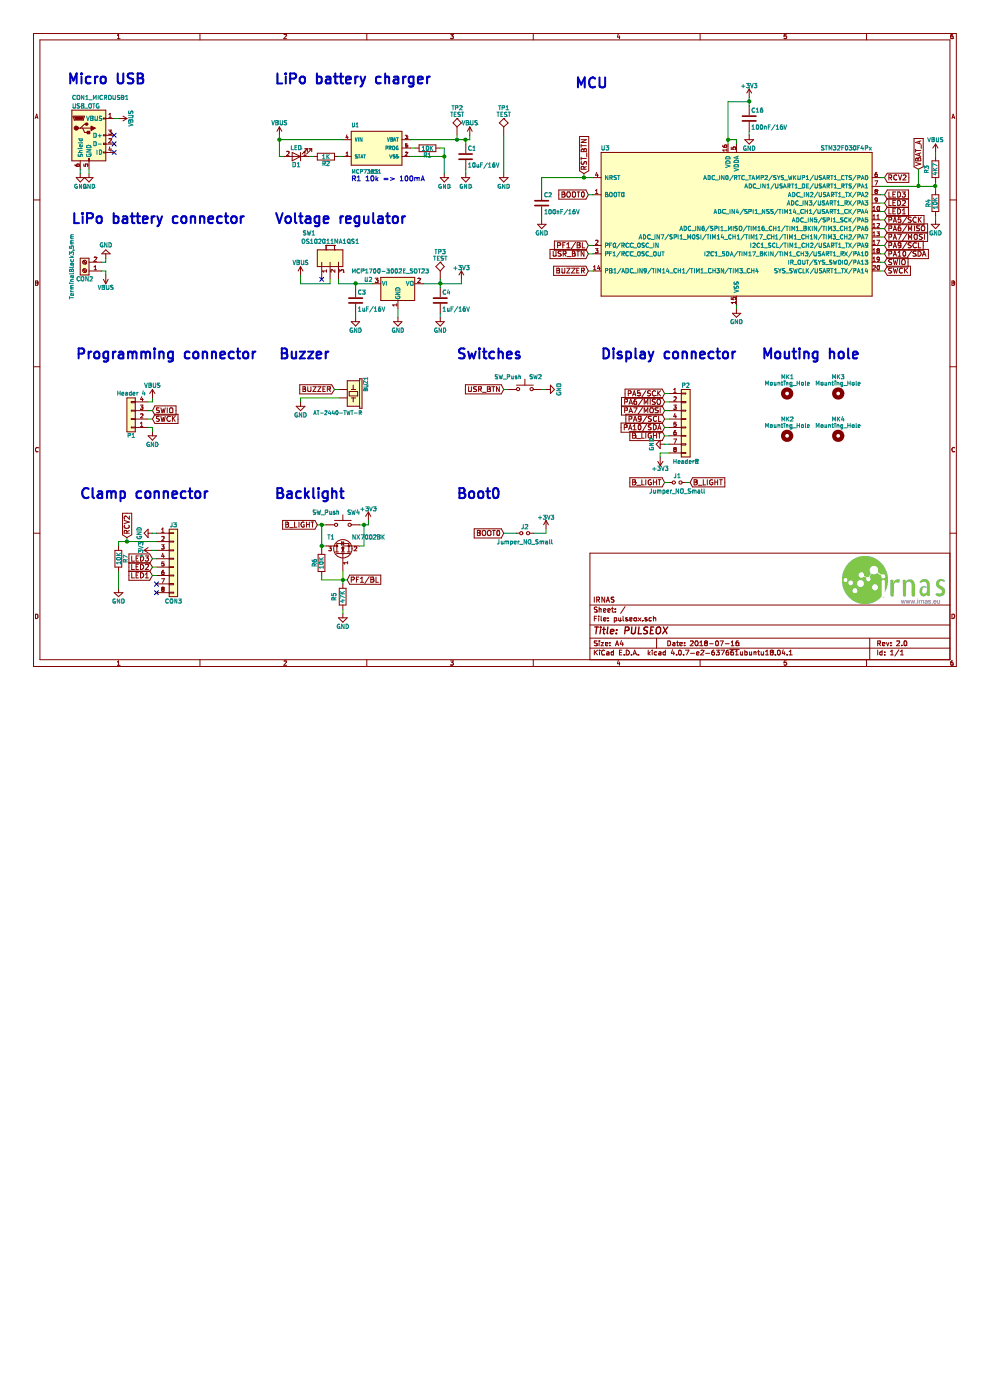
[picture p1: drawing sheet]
EESchema Schematic File Version 2
LIBS:power
LIBS:device
LIBS:switches
LIBS:relays
LIBS:motors
LIBS:transistors
LIBS:conn
LIBS:linear
LIBS:regul
LIBS:74xx
LIBS:cmos4000
LIBS:adc-dac
LIBS:memory
LIBS:xilinx
LIBS:microcontrollers
LIBS:dsp
LIBS:microchip
LIBS:analog_switches
LIBS:motorola
LIBS:texas
LIBS:intel
LIBS:audio
LIBS:interface
LIBS:digital-audio
LIBS:philips
LIBS:display
LIBS:cypress
LIBS:siliconi
LIBS:opto
LIBS:atmel
LIBS:contrib
LIBS:valves
LIBS:Zilog
LIBS:zetex
LIBS:Xicor
LIBS:Worldsemi
LIBS:wiznet
LIBS:video
LIBS:ttl_ieee
LIBS:triac_thyristor
LIBS:transf
LIBS:supertex
LIBS:stm32
LIBS:stm8
LIBS:silabs
LIBS:sensors
LIBS:RFSolutions
LIBS:rfcom
LIBS:references
LIBS:pspice
LIBS:Power_Management
LIBS:powerint
LIBS:Oscillators
LIBS:onsemi
LIBS:nxp_armmcu
LIBS:nxp
LIBS:nordicsemi
LIBS:msp430
LIBS:motor_drivers
LIBS:modules
LIBS:microchip_pic32mcu
LIBS:microchip_pic24mcu
LIBS:microchip_pic18mcu
LIBS:microchip_pic16mcu
LIBS:microchip_pic12mcu
LIBS:microchip_pic10mcu
LIBS:microchip_dspic33dsc
LIBS:mechanical
LIBS:maxim
LIBS:logic_programmable
LIBS:LEM
LIBS:leds
LIBS:Lattice
LIBS:ir
LIBS:intersil
LIBS:infineon
LIBS:hc11
LIBS:graphic_symbols
LIBS:gennum
LIBS:ftdi
LIBS:ESD_Protection
LIBS:elec-unifil
LIBS:diode
LIBS:dc-dc
LIBS:cmos_ieee
LIBS:brooktre
LIBS:bosch
LIBS:bbd
LIBS:battery_management
LIBS:analog_devices
LIBS:Altera
LIBS:allegro
LIBS:actel
LIBS:ac-dc
LIBS:74xgxx
LIBS:SparkFun-Switches
LIBS:SparkFun-Sensors
LIBS:SparkFun-RF
LIBS:SparkFun-Resistors
LIBS:SparkFun-PowerSymbols
LIBS:SparkFun-LED
LIBS:SparkFun-Jumpers
LIBS:SparkFun-IC-Special-Function
LIBS:SparkFun-IC-Power
LIBS:SparkFun-IC-Microcontroller
LIBS:SparkFun-IC-Memory
LIBS:SparkFun-IC-Logic
LIBS:SparkFun-IC-Conversion
LIBS:SparkFun-IC-Comms
LIBS:SparkFun-IC-Amplifiers
LIBS:SparkFun-Hardware
LIBS:SparkFun-GPS
LIBS:SparkFun-Fuses
LIBS:SparkFun-Electromechanical
LIBS:SparkFun-Displays
LIBS:SparkFun-DiscreteSemi
LIBS:SparkFun-Connectors
LIBS:SparkFun-Coils
LIBS:SparkFun-Clocks
LIBS:SparkFun-Capacitors
LIBS:SparkFun-Boards
LIBS:SparkFun-Batteries
LIBS:SparkFun-Aesthetics
LIBS:pulseox-cache
EELAYER 25 0
EELAYER END
$Descr A4 11693 8268
encoding utf-8
Sheet 1 1
Title "PULSEOX"
Date "2018-07-16"
Rev "2.0"
Comp "IRNAS"
Comment1 ""
Comment2 ""
Comment3 ""
Comment4 ""
$EndDescr
$Comp
L MCP73831 U1
U 1 1
P 4450 1750
F 0 "U1" H 4150 2000 45  0000 L BNN
F 1 "MCP73831" H 4150 1450 45  0000 L BNN
F 2 "Silicon-Standard:SOT23-5" H 4450 2050 20  0001 C CNN
F 3 "" H 4450 1750 60  0001 C CNN
F 4 "IC-09995" H 4450 2100 60  0001 C CNN "Field4"
	1    4450 1750
	1    0    0    -1  
$EndComp
$Comp
L R R2
U 1 1
P 3850 1850
F 0 "R2" V 3930 1850 50  0000 C CNN
F 1 "1K" V 3850 1850 50  0000 C CNN
F 2 "Resistors_SMD:R_0603" V 3780 1850 50  0001 C CNN
F 3 "" H 3850 1850 50  0001 C CNN
	1    3850 1850
	0    1    1    0   
$EndComp
$Comp
L LED D1
U 1 1
P 3500 1850
F 0 "D1" H 3500 1950 50  0000 C CNN
F 1 "LED" H 3500 1750 50  0000 C CNN
F 2 "LEDs:LED_0603" H 3500 1850 50  0001 C CNN
F 3 "" H 3500 1850 50  0001 C CNN
	1    3500 1850
	-1   0    0    1   
$EndComp
$Comp
L R R1
U 1 1
P 5050 1750
F 0 "R1" V 5130 1750 50  0000 C CNN
F 1 "10K" V 5050 1750 50  0000 C CNN
F 2 "Resistors_SMD:R_0603" V 4980 1750 50  0001 C CNN
F 3 "" H 5050 1750 50  0001 C CNN
	1    5050 1750
	0    1    1    0   
$EndComp
$Comp
L C C1
U 1 1
P 5500 1850
F 0 "C1" H 5525 1950 50  0000 L CNN
F 1 "10uF/16V" H 5525 1750 50  0000 L CNN
F 2 "Capacitors_SMD:C_0805" H 5538 1700 50  0001 C CNN
F 3 "" H 5500 1850 50  0001 C CNN
	1    5500 1850
	1    0    0    -1  
$EndComp
$Comp
L TEST TP2
U 1 1
P 5400 1600
F 0 "TP2" H 5400 1900 50  0000 C BNN
F 1 "TEST" H 5400 1850 50  0000 C CNN
F 2 "Measurement_Points:Measurement_Point_Round-SMD-Pad_Small" H 5400 1600 50  0001 C CNN
F 3 "" H 5400 1600 50  0001 C CNN
	1    5400 1600
	1    0    0    -1  
$EndComp
$Comp
L TEST TP1
U 1 1
P 5950 1600
F 0 "TP1" H 5950 1900 50  0000 C BNN
F 1 "TEST" H 5950 1850 50  0000 C CNN
F 2 "Measurement_Points:Measurement_Point_Round-SMD-Pad_Small" H 5950 1600 50  0001 C CNN
F 3 "" H 5950 1600 50  0001 C CNN
	1    5950 1600
	1    0    0    -1  
$EndComp
$Comp
L GND #PWR01
U 1 1
P 1050 2050
F 0 "#PWR01" H 1050 1800 50  0001 C CNN
F 1 "GND" H 1050 1900 50  0000 C CNN
F 2 "" H 1050 2050 50  0001 C CNN
F 3 "" H 1050 2050 50  0001 C CNN
	1    1050 2050
	1    0    0    -1  
$EndComp
NoConn ~ 1350 1800
NoConn ~ 1350 1700
NoConn ~ 1350 1600
$Comp
L VBUS #PWR02
U 1 1
P 1400 1400
F 0 "#PWR02" H 1400 1250 50  0001 C CNN
F 1 "VBUS" H 1400 1550 50  0000 C CNN
F 2 "" H 1400 1400 50  0001 C CNN
F 3 "" H 1400 1400 50  0001 C CNN
	1    1400 1400
	0    1    1    0   
$EndComp
$Comp
L VBUS #PWR03
U 1 1
P 3300 1600
F 0 "#PWR03" H 3300 1450 50  0001 C CNN
F 1 "VBUS" H 3300 1750 50  0000 C CNN
F 2 "" H 3300 1600 50  0001 C CNN
F 3 "" H 3300 1600 50  0001 C CNN
	1    3300 1600
	1    0    0    -1  
$EndComp
$Comp
L GND #PWR04
U 1 1
P 5500 2050
F 0 "#PWR04" H 5500 1800 50  0001 C CNN
F 1 "GND" H 5500 1900 50  0000 C CNN
F 2 "" H 5500 2050 50  0001 C CNN
F 3 "" H 5500 2050 50  0001 C CNN
	1    5500 2050
	1    0    0    -1  
$EndComp
$Comp
L GND #PWR05
U 1 1
P 5250 2050
F 0 "#PWR05" H 5250 1800 50  0001 C CNN
F 1 "GND" H 5250 1900 50  0000 C CNN
F 2 "" H 5250 2050 50  0001 C CNN
F 3 "" H 5250 2050 50  0001 C CNN
	1    5250 2050
	1    0    0    -1  
$EndComp
$Comp
L VBUS #PWR06
U 1 1
P 5550 1600
F 0 "#PWR06" H 5550 1450 50  0001 C CNN
F 1 "VBUS" H 5550 1750 50  0000 C CNN
F 2 "" H 5550 1600 50  0001 C CNN
F 3 "" H 5550 1600 50  0001 C CNN
	1    5550 1600
	1    0    0    -1  
$EndComp
$Comp
L GND #PWR07
U 1 1
P 5950 2050
F 0 "#PWR07" H 5950 1800 50  0001 C CNN
F 1 "GND" H 5950 1900 50  0000 C CNN
F 2 "" H 5950 2050 50  0001 C CNN
F 3 "" H 5950 2050 50  0001 C CNN
	1    5950 2050
	1    0    0    -1  
$EndComp
$Comp
L VBUS #PWR08
U 1 1
P 1250 3250
F 0 "#PWR08" H 1250 3100 50  0001 C CNN
F 1 "VBUS" H 1250 3400 50  0000 C CNN
F 2 "" H 1250 3250 50  0001 C CNN
F 3 "" H 1250 3250 50  0001 C CNN
	1    1250 3250
	-1   0    0    1   
$EndComp
$Comp
L GND #PWR09
U 1 1
P 1250 3050
F 0 "#PWR09" H 1250 2800 50  0001 C CNN
F 1 "GND" H 1250 2900 50  0000 C CNN
F 2 "" H 1250 3050 50  0001 C CNN
F 3 "" H 1250 3050 50  0001 C CNN
	1    1250 3050
	-1   0    0    1   
$EndComp
$Comp
L MCP1700-3002E_SOT23 U2
U 1 1
P 4700 3350
F 0 "U2" H 4350 3400 50  0000 C CNN
F 1 "MCP1700-3002E_SOT23" H 4150 3500 50  0000 L CNN
F 2 "TO_SOT_Packages_SMD:SOT-23" H 4700 3575 50  0001 C CNN
F 3 "" H 4700 3350 50  0001 C CNN
	1    4700 3350
	1    0    0    -1  
$EndComp
$Comp
L C C3
U 1 1
P 4200 3550
F 0 "C3" H 4225 3650 50  0000 L CNN
F 1 "1uF/16V" H 4225 3450 50  0000 L CNN
F 2 "Capacitors_SMD:C_0805" H 4238 3400 50  0001 C CNN
F 3 "" H 4200 3550 50  0001 C CNN
	1    4200 3550
	1    0    0    -1  
$EndComp
$Comp
L C C4
U 1 1
P 5200 3550
F 0 "C4" H 5225 3650 50  0000 L CNN
F 1 "1uF/16V" H 5225 3450 50  0000 L CNN
F 2 "Capacitors_SMD:C_0805" H 5238 3400 50  0001 C CNN
F 3 "" H 5200 3550 50  0001 C CNN
	1    5200 3550
	1    0    0    -1  
$EndComp
$Comp
L GND #PWR010
U 1 1
P 4200 3750
F 0 "#PWR010" H 4200 3500 50  0001 C CNN
F 1 "GND" H 4200 3600 50  0000 C CNN
F 2 "" H 4200 3750 50  0001 C CNN
F 3 "" H 4200 3750 50  0001 C CNN
	1    4200 3750
	1    0    0    -1  
$EndComp
$Comp
L GND #PWR011
U 1 1
P 4700 3750
F 0 "#PWR011" H 4700 3500 50  0001 C CNN
F 1 "GND" H 4700 3600 50  0000 C CNN
F 2 "" H 4700 3750 50  0001 C CNN
F 3 "" H 4700 3750 50  0001 C CNN
	1    4700 3750
	1    0    0    -1  
$EndComp
$Comp
L GND #PWR012
U 1 1
P 5200 3750
F 0 "#PWR012" H 5200 3500 50  0001 C CNN
F 1 "GND" H 5200 3600 50  0000 C CNN
F 2 "" H 5200 3750 50  0001 C CNN
F 3 "" H 5200 3750 50  0001 C CNN
	1    5200 3750
	1    0    0    -1  
$EndComp
$Comp
L TEST TP3
U 1 1
P 5200 3300
F 0 "TP3" H 5200 3600 50  0000 C BNN
F 1 "TEST" H 5200 3550 50  0000 C CNN
F 2 "Measurement_Points:Measurement_Point_Round-SMD-Pad_Small" H 5200 3300 50  0001 C CNN
F 3 "" H 5200 3300 50  0001 C CNN
	1    5200 3300
	1    0    0    -1  
$EndComp
$Comp
L +3V3 #PWR013
U 1 1
P 5450 3300
F 0 "#PWR013" H 5450 3150 50  0001 C CNN
F 1 "+3V3" H 5450 3440 50  0000 C CNN
F 2 "" H 5450 3300 50  0001 C CNN
F 3 "" H 5450 3300 50  0001 C CNN
	1    5450 3300
	1    0    0    -1  
$EndComp
Text Notes 4150 2150 0    60   ~ 0
R1 10k => 100mA
$Comp
L Conn_01x04 P1
U 1 1
P 1550 4950
F 0 "P1" H 1550 5150 50  0000 C CNN
F 1 "Header 4" H 1550 4650 50  0000 C CNN
F 2 "Pin_Headers:Pin_Header_Straight_1x04_Pitch2.54mm" H 1550 4950 50  0001 C CNN
F 3 "" H 1550 4950 50  0001 C CNN
	1    1550 4950
	-1   0    0    1   
$EndComp
$Comp
L VBUS #PWR014
U 1 1
P 1800 4700
F 0 "#PWR014" H 1800 4550 50  0001 C CNN
F 1 "VBUS" H 1800 4850 50  0000 C CNN
F 2 "" H 1800 4700 50  0001 C CNN
F 3 "" H 1800 4700 50  0001 C CNN
	1    1800 4700
	1    0    0    -1  
$EndComp
$Comp
L GND #PWR015
U 1 1
P 1800 5100
F 0 "#PWR015" H 1800 4850 50  0001 C CNN
F 1 "GND" H 1800 4950 50  0000 C CNN
F 2 "" H 1800 5100 50  0001 C CNN
F 3 "" H 1800 5100 50  0001 C CNN
	1    1800 5100
	1    0    0    -1  
$EndComp
Text GLabel 1800 4850 2    60   Input ~ 0
SWIO
Text GLabel 1800 4950 2    60   Input ~ 0
SWCK
Text GLabel 1500 6350 1    60   Input ~ 0
RCV2
Text GLabel 1800 6600 0    60   Input ~ 0
LED3
Text GLabel 1800 6700 0    60   Input ~ 0
LED2
Text GLabel 1800 6800 0    60   Input ~ 0
LED1
$Comp
L SW_Push SW4
U 1 1
P 4050 6200
F 0 "SW4" H 4100 6350 50  0000 L CNN
F 1 "SW_Push" H 3850 6350 50  0000 C CNN
F 2 "Switches:SWITCH TACTILE SPST-NO 0.05A 12V" H 4050 6400 50  0001 C CNN
F 3 "" H 4050 6400 50  0001 C CNN
	1    4050 6200
	1    0    0    -1  
$EndComp
$Comp
L R R6
U 1 1
P 3800 6650
F 0 "R6" V 3880 6650 50  0000 C CNN
F 1 "10K" V 3800 6650 50  0000 C CNN
F 2 "Resistors_SMD:R_0805" V 3730 6650 50  0001 C CNN
F 3 "" H 3800 6650 50  0001 C CNN
	1    3800 6650
	-1   0    0    1   
$EndComp
$Comp
L R R5
U 1 1
P 4050 7050
F 0 "R5" V 4150 7050 50  0000 C CNN
F 1 "47K" V 4050 7050 50  0000 C CNN
F 2 "Resistors_SMD:R_0805" V 3980 7050 50  0001 C CNN
F 3 "" H 4050 7050 50  0001 C CNN
	1    4050 7050
	-1   0    0    1   
$EndComp
$Comp
L NX7002BK T1
U 1 1
P 4050 6550
F 0 "T1" V 4250 6650 50  0000 L CNN
F 1 "NX7002BK" V 4250 6050 50  0000 L CNN
F 2 "SOT65P210X110-3N:SOT65P210X110-3N" H 4250 6475 50  0001 L CIN
F 3 "" H 4050 6550 50  0001 L CNN
	1    4050 6550
	0    -1   -1   0   
$EndComp
$Comp
L GND #PWR016
U 1 1
P 4050 7250
F 0 "#PWR016" H 4050 7000 50  0001 C CNN
F 1 "GND" H 4050 7100 50  0000 C CNN
F 2 "" H 4050 7250 50  0001 C CNN
F 3 "" H 4050 7250 50  0001 C CNN
	1    4050 7250
	1    0    0    -1  
$EndComp
$Comp
L +3V3 #PWR017
U 1 1
P 4350 6150
F 0 "#PWR017" H 4350 6000 50  0001 C CNN
F 1 "+3V3" H 4350 6290 50  0000 C CNN
F 2 "" H 4350 6150 50  0001 C CNN
F 3 "" H 4350 6150 50  0001 C CNN
	1    4350 6150
	1    0    0    -1  
$EndComp
Text GLabel 4100 6850 2    60   Input ~ 0
PF1/BL
$Comp
L SW_Push SW2
U 1 1
P 6200 4600
F 0 "SW2" H 6250 4750 50  0000 L CNN
F 1 "SW_Push" H 6000 4750 50  0000 C CNN
F 2 "Switches:SWITCH TACTILE SPST-NO 0.05A 12V" H 6200 4800 50  0001 C CNN
F 3 "" H 6200 4800 50  0001 C CNN
	1    6200 4600
	1    0    0    -1  
$EndComp
Text GLabel 5950 4600 0    60   Input ~ 0
USR_BTN
Text GLabel 5950 6300 0    60   Input ~ 0
BOOT0
$Comp
L Jumper_NO_Small J2
U 1 1
P 6200 6300
F 0 "J2" H 6200 6380 50  0000 C CNN
F 1 "Jumper_NO_Small" H 6200 6200 50  0000 C CNN
F 2 "Jumpers:SMT-JUMPER_2_NO_SILK" H 6200 6300 50  0001 C CNN
F 3 "" H 6200 6300 50  0001 C CNN
	1    6200 6300
	1    0    0    -1  
$EndComp
$Comp
L +3V3 #PWR018
U 1 1
P 6450 6250
F 0 "#PWR018" H 6450 6100 50  0001 C CNN
F 1 "+3V3" H 6450 6390 50  0000 C CNN
F 2 "" H 6450 6250 50  0001 C CNN
F 3 "" H 6450 6250 50  0001 C CNN
	1    6450 6250
	1    0    0    -1  
$EndComp
$Comp
L BUZZER-PTH BUZ1
U 1 1
P 4100 4600
F 0 "BUZ1" H 3950 4800 45  0000 L BNN
F 1 "AT-2440-TWT-R" V 4400 4200 45  0000 L BNN
F 2 "Electromechanical:AT-2440-TWT-R" H 4100 4900 20  0001 C CNN
F 3 "" H 4100 4600 60  0001 C CNN
F 4 "COMP-08253" H 4100 4950 60  0001 C CNN "Field4"
	1    4100 4600
	0    1    1    0   
$EndComp
$Comp
L GND #PWR019
U 1 1
P 3550 4750
F 0 "#PWR019" H 3550 4500 50  0001 C CNN
F 1 "GND" H 3550 4600 50  0000 C CNN
F 2 "" H 3550 4750 50  0001 C CNN
F 3 "" H 3550 4750 50  0001 C CNN
	1    3550 4750
	1    0    0    -1  
$EndComp
Text GLabel 3950 4600 0    60   Input ~ 0
BUZZER
$Comp
L STM32F030F4Px U3
U 1 1
P 8700 2700
F 0 "U3" H 7100 3625 50  0000 L BNN
F 1 "STM32F030F4Px" H 10300 3625 50  0000 R BNN
F 2 "Housings_SSOP:TSSOP-20_4.4x6.5mm_Pitch0.65mm" H 10300 3575 50  0001 R TNN
F 3 "" H 8700 2700 50  0001 C CNN
	1    8700 2700
	1    0    0    -1  
$EndComp
$Comp
L C C16
U 1 1
P 8850 1400
F 0 "C16" H 8875 1500 50  0000 L CNN
F 1 "100nF/16V" H 8875 1300 50  0000 L CNN
F 2 "Capacitors_SMD:C_0805" H 8888 1250 50  0001 C CNN
F 3 "" H 8850 1400 50  0001 C CNN
	1    8850 1400
	1    0    0    -1  
$EndComp
$Comp
L GND #PWR020
U 1 1
P 8850 1600
F 0 "#PWR020" H 8850 1350 50  0001 C CNN
F 1 "GND" H 8850 1450 50  0000 C CNN
F 2 "" H 8850 1600 50  0001 C CNN
F 3 "" H 8850 1600 50  0001 C CNN
	1    8850 1600
	1    0    0    -1  
$EndComp
$Comp
L +3V3 #PWR021
U 1 1
P 8850 1150
F 0 "#PWR021" H 8850 1000 50  0001 C CNN
F 1 "+3V3" H 8850 1290 50  0000 C CNN
F 2 "" H 8850 1150 50  0001 C CNN
F 3 "" H 8850 1150 50  0001 C CNN
	1    8850 1150
	1    0    0    -1  
$EndComp
Text GLabel 6900 2050 1    60   Input ~ 0
RST_BTN
Text GLabel 6950 2300 0    60   Input ~ 0
BOOT0
Text GLabel 6950 3000 0    60   Input ~ 0
USR_BTN
Text GLabel 6950 2900 0    60   Input ~ 0
PF1/BL
Text GLabel 6950 3200 0    60   Input ~ 0
BUZZER
$Comp
L GND #PWR022
U 1 1
P 8700 3650
F 0 "#PWR022" H 8700 3400 50  0001 C CNN
F 1 "GND" H 8700 3500 50  0000 C CNN
F 2 "" H 8700 3650 50  0001 C CNN
F 3 "" H 8700 3650 50  0001 C CNN
	1    8700 3650
	1    0    0    -1  
$EndComp
Text GLabel 10450 3200 2    60   Input ~ 0
SWCK
Text GLabel 10450 3100 2    60   Input ~ 0
SWIO
Text GLabel 10450 3000 2    60   Input ~ 0
PA10/SDA
Text GLabel 10450 2900 2    60   Input ~ 0
PA9/SCL
Text GLabel 10450 2800 2    60   Input ~ 0
PA7/MOSI
Text GLabel 10450 2700 2    60   Input ~ 0
PA6/MISO
Text GLabel 10450 2600 2    60   Input ~ 0
PA5/SCK
Text GLabel 10450 2500 2    60   Input ~ 0
LED1
Text GLabel 10450 2400 2    60   Input ~ 0
LED2
Text GLabel 10450 2300 2    60   Input ~ 0
LED3
Text GLabel 10850 2000 1    60   Input ~ 0
VBAT_A
Text GLabel 10450 2100 2    60   Input ~ 0
RCV2
$Comp
L R R3
U 1 1
P 11050 2000
F 0 "R3" V 11150 2000 50  0000 C CNN
F 1 "4K7" V 11050 2000 50  0000 C CNN
F 2 "Resistors_SMD:R_0805" V 10980 2000 50  0001 C CNN
F 3 "" H 11050 2000 50  0001 C CNN
	1    11050 2000
	-1   0    0    1   
$EndComp
$Comp
L R R4
U 1 1
P 11050 2400
F 0 "R4" V 11130 2400 50  0000 C CNN
F 1 "10K" V 11050 2400 50  0000 C CNN
F 2 "Resistors_SMD:R_0805" V 10980 2400 50  0001 C CNN
F 3 "" H 11050 2400 50  0001 C CNN
	1    11050 2400
	-1   0    0    1   
$EndComp
$Comp
L GND #PWR023
U 1 1
P 11050 2600
F 0 "#PWR023" H 11050 2350 50  0001 C CNN
F 1 "GND" H 11050 2450 50  0000 C CNN
F 2 "" H 11050 2600 50  0001 C CNN
F 3 "" H 11050 2600 50  0001 C CNN
	1    11050 2600
	1    0    0    -1  
$EndComp
$Comp
L VBUS #PWR024
U 1 1
P 11050 1800
F 0 "#PWR024" H 11050 1650 50  0001 C CNN
F 1 "VBUS" H 11050 1950 50  0000 C CNN
F 2 "" H 11050 1800 50  0001 C CNN
F 3 "" H 11050 1800 50  0001 C CNN
	1    11050 1800
	1    0    0    -1  
$EndComp
Text Notes 800  1000 0    118  ~ 24
Micro USB
Text Notes 3250 1000 0    118  ~ 24
LiPo battery charger
Text Notes 850  2650 0    118  ~ 24
LiPo battery connector
Text Notes 3250 2650 0    118  ~ 24
Voltage regulator
Text Notes 900  4250 0    118  ~ 24
Programming connector
Text Notes 3300 4250 0    118  ~ 24
Buzzer
Text Notes 950  5900 0    118  ~ 24
Clamp connector
Text Notes 3250 5900 0    118  ~ 24
Backlight
Text Notes 5400 4250 0    118  ~ 24
Switches
Text Notes 5400 5900 0    118  ~ 24
Boot0
Text Notes 6800 1050 0    118  ~ 24
MCU 
$Comp
L GND #PWR025
U 1 1
P 6450 4600
F 0 "#PWR025" H 6450 4350 50  0001 C CNN
F 1 "GND" H 6450 4450 50  0000 C CNN
F 2 "" H 6450 4600 50  0001 C CNN
F 3 "" H 6450 4600 50  0001 C CNN
	1    6450 4600
	0    -1   -1   0   
$EndComp
$Comp
L Conn_01x08 P2
U 1 1
P 8100 4950
F 0 "P2" H 8100 5350 50  0000 C CNN
F 1 "Header8" H 8100 4450 50  0000 C CNN
F 2 "Pin_Headers:Pin_Header_Straight_1x08_Pitch2.54mm" H 8100 4950 50  0001 C CNN
F 3 "" H 8100 4950 50  0001 C CNN
	1    8100 4950
	1    0    0    -1  
$EndComp
Text GLabel 7850 4650 0    60   Input ~ 0
PA5/SCK
Text GLabel 7850 4750 0    60   Input ~ 0
PA6/MISO
Text GLabel 7850 4850 0    60   Input ~ 0
PA7/MOSI
Text GLabel 7850 4950 0    60   Input ~ 0
PA9/SCL
Text GLabel 7850 5050 0    60   Input ~ 0
PA10/SDA
Text GLabel 7850 5150 0    60   Input ~ 0
B_LIGHT
$Comp
L GND #PWR026
U 1 1
P 7850 5250
F 0 "#PWR026" H 7850 5000 50  0001 C CNN
F 1 "GND" H 7850 5100 50  0000 C CNN
F 2 "" H 7850 5250 50  0001 C CNN
F 3 "" H 7850 5250 50  0001 C CNN
	1    7850 5250
	0    1    1    0   
$EndComp
$Comp
L +3V3 #PWR027
U 1 1
P 7800 5400
F 0 "#PWR027" H 7800 5250 50  0001 C CNN
F 1 "+3V3" H 7800 5540 50  0000 C CNN
F 2 "" H 7800 5400 50  0001 C CNN
F 3 "" H 7800 5400 50  0001 C CNN
	1    7800 5400
	-1   0    0    1   
$EndComp
Wire Wire Line
	1350 1400 1400 1400
Wire Wire Line
	3300 1600 3300 1850
Wire Wire Line
	3300 1850 3350 1850
Wire Wire Line
	3650 1850 3700 1850
Wire Wire Line
	4050 1850 4000 1850
Wire Wire Line
	4050 1650 3300 1650
Connection ~ 3300 1650
Wire Wire Line
	4850 1750 4900 1750
Wire Wire Line
	4850 1850 5250 1850
Wire Wire Line
	5250 1750 5250 2050
Wire Wire Line
	5250 1750 5200 1750
Connection ~ 5250 1850
Wire Wire Line
	4850 1650 5550 1650
Wire Wire Line
	5400 1600 5400 1650
Connection ~ 5400 1650
Wire Wire Line
	5550 1650 5550 1600
Connection ~ 5500 1650
Wire Wire Line
	5500 1650 5500 1700
Wire Wire Line
	5500 2000 5500 2050
Wire Wire Line
	5950 1600 5950 2050
Wire Wire Line
	1200 3100 1250 3100
Wire Wire Line
	1250 3100 1250 3050
Wire Wire Line
	1200 3200 1250 3200
Wire Wire Line
	1250 3200 1250 3250
Wire Wire Line
	4200 3700 4200 3750
Wire Wire Line
	4700 3650 4700 3750
Wire Wire Line
	5200 3700 5200 3750
Wire Wire Line
	4000 3350 4400 3350
Wire Wire Line
	4200 3350 4200 3400
Connection ~ 4200 3350
Wire Wire Line
	5000 3350 5450 3350
Wire Wire Line
	5200 3300 5200 3400
Connection ~ 5200 3350
Wire Wire Line
	5450 3350 5450 3300
Wire Wire Line
	1750 4750 1800 4750
Wire Wire Line
	1800 4750 1800 4700
Wire Wire Line
	1750 4850 1800 4850
Wire Wire Line
	1750 4950 1800 4950
Wire Wire Line
	1750 5050 1800 5050
Wire Wire Line
	1800 5050 1800 5100
Wire Wire Line
	3800 6200 3800 6500
Connection ~ 3800 6200
Wire Wire Line
	3850 6450 3800 6450
Connection ~ 3800 6450
Wire Wire Line
	3800 6800 3800 6850
Wire Wire Line
	3800 6850 4100 6850
Wire Wire Line
	4050 6750 4050 6900
Connection ~ 4050 6850
Wire Wire Line
	4050 7200 4050 7250
Wire Wire Line
	4250 6450 4300 6450
Wire Wire Line
	4300 6450 4300 6200
Wire Wire Line
	4250 6200 4350 6200
Wire Wire Line
	4350 6200 4350 6150
Connection ~ 4300 6200
Wire Wire Line
	6400 4600 6450 4600
Wire Wire Line
	6000 4600 5950 4600
Wire Wire Line
	5950 6300 6100 6300
Wire Wire Line
	6300 6300 6450 6300
Wire Wire Line
	6450 6300 6450 6250
Wire Wire Line
	3950 4600 4000 4600
Wire Wire Line
	4000 4700 3550 4700
Wire Wire Line
	3550 4700 3550 4750
Wire Wire Line
	8600 1200 8600 1700
Wire Wire Line
	8600 1650 8700 1650
Wire Wire Line
	8700 1650 8700 1700
Wire Wire Line
	8600 1200 8850 1200
Wire Wire Line
	8850 1150 8850 1250
Connection ~ 8600 1650
Wire Wire Line
	8850 1550 8850 1600
Connection ~ 8850 1200
Wire Wire Line
	6400 2100 7000 2100
Wire Wire Line
	6950 2300 7000 2300
Wire Wire Line
	6950 2900 7000 2900
Wire Wire Line
	6950 3000 7000 3000
Wire Wire Line
	6950 3200 7000 3200
Wire Wire Line
	8700 3600 8700 3650
Wire Wire Line
	10400 2200 11050 2200
Wire Wire Line
	10850 2000 10850 2200
Wire Wire Line
	11050 1800 11050 1850
Wire Wire Line
	11050 2150 11050 2250
Wire Wire Line
	11050 2550 11050 2600
Connection ~ 11050 2200
Connection ~ 10850 2200
Wire Wire Line
	10400 2100 10450 2100
Wire Wire Line
	10400 2300 10450 2300
Wire Wire Line
	10450 2400 10400 2400
Wire Wire Line
	10400 2500 10450 2500
Wire Wire Line
	10400 2600 10450 2600
Wire Wire Line
	10400 2700 10450 2700
Wire Wire Line
	10400 2800 10450 2800
Wire Wire Line
	10450 2900 10400 2900
Wire Wire Line
	10400 3000 10450 3000
Wire Wire Line
	10400 3100 10450 3100
Wire Wire Line
	10400 3200 10450 3200
Wire Wire Line
	3750 6200 3850 6200
Wire Wire Line
	7800 5350 7900 5350
Wire Wire Line
	7800 5350 7800 5400
Wire Wire Line
	7850 4650 7900 4650
Wire Wire Line
	7850 4750 7900 4750
Wire Wire Line
	7850 4850 7900 4850
Wire Wire Line
	7850 4950 7900 4950
Wire Wire Line
	7850 5050 7900 5050
Wire Wire Line
	7850 5150 7900 5150
Text GLabel 3750 6200 0    60   Input ~ 0
B_LIGHT
$Comp
L C C2
U 1 1
P 6400 2400
F 0 "C2" H 6425 2500 50  0000 L CNN
F 1 "100nF/16V" H 6425 2300 50  0000 L CNN
F 2 "Capacitors_SMD:C_0805" H 6438 2250 50  0001 C CNN
F 3 "" H 6400 2400 50  0001 C CNN
	1    6400 2400
	1    0    0    -1  
$EndComp
Wire Wire Line
	6400 2100 6400 2250
Wire Wire Line
	6900 2100 6900 2050
Connection ~ 6900 2100
Wire Wire Line
	6400 2550 6400 2600
$Comp
L GND #PWR028
U 1 1
P 6400 2600
F 0 "#PWR028" H 6400 2350 50  0001 C CNN
F 1 "GND" H 6400 2450 50  0000 C CNN
F 2 "" H 6400 2600 50  0001 C CNN
F 3 "" H 6400 2600 50  0001 C CNN
	1    6400 2600
	1    0    0    -1  
$EndComp
Text Notes 7100 4250 0    118  ~ 24
Display connector
$Comp
L Conn_01x08 J3
U 1 1
P 2050 6600
F 0 "J3" H 2050 7000 50  0000 C CNN
F 1 "CON3" H 2050 6100 50  0000 C CNN
F 2 "Connectors:RJ45_8" H 2050 6600 50  0001 C CNN
F 3 "" H 2050 6600 50  0001 C CNN
	1    2050 6600
	1    0    0    -1  
$EndComp
$Comp
L GND #PWR029
U 1 1
P 1800 6300
F 0 "#PWR029" H 1800 6050 50  0001 C CNN
F 1 "GND" H 1800 6150 50  0000 C CNN
F 2 "" H 1800 6300 50  0001 C CNN
F 3 "" H 1800 6300 50  0001 C CNN
	1    1800 6300
	0    1    1    0   
$EndComp
Wire Wire Line
	1500 6400 1500 6350
$Comp
L R R7
U 1 1
P 1400 6600
F 0 "R7" V 1480 6600 50  0000 C CNN
F 1 "10K" V 1400 6600 50  0000 C CNN
F 2 "Resistors_SMD:R_0805" V 1330 6600 50  0001 C CNN
F 3 "" H 1400 6600 50  0001 C CNN
	1    1400 6600
	1    0    0    -1  
$EndComp
$Comp
L GND #PWR030
U 1 1
P 1400 6950
F 0 "#PWR030" H 1400 6700 50  0001 C CNN
F 1 "GND" H 1400 6800 50  0000 C CNN
F 2 "" H 1400 6950 50  0001 C CNN
F 3 "" H 1400 6950 50  0001 C CNN
	1    1400 6950
	1    0    0    -1  
$EndComp
$Comp
L +3V3 #PWR031
U 1 1
P 1800 6500
F 0 "#PWR031" H 1800 6350 50  0001 C CNN
F 1 "+3V3" H 1800 6640 50  0000 C CNN
F 2 "" H 1800 6500 50  0001 C CNN
F 3 "" H 1800 6500 50  0001 C CNN
	1    1800 6500
	0    -1   -1   0   
$EndComp
NoConn ~ 1850 6900
NoConn ~ 1850 7000
Wire Wire Line
	1850 6500 1800 6500
Wire Wire Line
	1800 6300 1850 6300
Wire Wire Line
	1800 6600 1850 6600
Wire Wire Line
	1800 6700 1850 6700
Wire Wire Line
	1800 6800 1850 6800
Connection ~ 1500 6400
Wire Wire Line
	1400 6750 1400 6950
Wire Wire Line
	1400 6450 1400 6400
Wire Wire Line
	1400 6400 1850 6400
$Comp
L Screw_Terminal_01x02 CON2
U 1 1
P 1000 3200
F 0 "CON2" H 1000 3300 50  0000 C CNN
F 1 "TerminalBlock3.5mm" V 1150 3150 50  0000 C CNN
F 2 "TerminalBlocks_Phoenix:TerminalBlock_Phoenix_PT-3.5mm_2pol" H 1000 3200 50  0001 C CNN
F 3 "" H 1000 3200 50  0001 C CNN
	1    1000 3200
	-1   0    0    1   
$EndComp
Text Notes 9000 4250 0    118  ~ 24
Mouting hole
$Comp
L Mounting_Hole MK1
U 1 1
P 9300 4650
F 0 "MK1" H 9300 4850 50  0000 C CNN
F 1 "Mounting_Hole" H 9300 4775 50  0000 C CNN
F 2 "Mounting_Holes:MountingHole_3.2mm_M3_ISO7380" H 9300 4650 50  0001 C CNN
F 3 "" H 9300 4650 50  0001 C CNN
	1    9300 4650
	1    0    0    -1  
$EndComp
$Comp
L Mounting_Hole MK3
U 1 1
P 9900 4650
F 0 "MK3" H 9900 4850 50  0000 C CNN
F 1 "Mounting_Hole" H 9900 4775 50  0000 C CNN
F 2 "Mounting_Holes:MountingHole_3.2mm_M3_ISO7380" H 9900 4650 50  0001 C CNN
F 3 "" H 9900 4650 50  0001 C CNN
	1    9900 4650
	1    0    0    -1  
$EndComp
$Comp
L Mounting_Hole MK2
U 1 1
P 9300 5150
F 0 "MK2" H 9300 5350 50  0000 C CNN
F 1 "Mounting_Hole" H 9300 5275 50  0000 C CNN
F 2 "Mounting_Holes:MountingHole_3.2mm_M3_ISO7380" H 9300 5150 50  0001 C CNN
F 3 "" H 9300 5150 50  0001 C CNN
	1    9300 5150
	1    0    0    -1  
$EndComp
$Comp
L Mounting_Hole MK4
U 1 1
P 9900 5150
F 0 "MK4" H 9900 5350 50  0000 C CNN
F 1 "Mounting_Hole" H 9900 5275 50  0000 C CNN
F 2 "Mounting_Holes:MountingHole_3.2mm_M3_ISO7380" H 9900 5150 50  0001 C CNN
F 3 "" H 9900 5150 50  0001 C CNN
	1    9900 5150
	1    0    0    -1  
$EndComp
Wire Wire Line
	1050 2000 1050 2050
$Comp
L OS102011MA1QS1 SW1
U 1 1
P 3900 3050
F 0 "SW1" H 3650 3350 50  0000 C CNN
F 1 "OS102011MA1QS1" H 3900 3250 50  0000 C CNN
F 2 "rascalmicro-kicad-footprints:OS102011MA1QS1" H 3900 3050 50  0001 C CNN
F 3 "" H 3900 3050 50  0001 C CNN
	1    3900 3050
	1    0    0    -1  
$EndComp
Wire Wire Line
	4000 3300 4000 3350
Wire Wire Line
	3900 3300 3900 3350
Wire Wire Line
	3900 3350 3550 3350
Wire Wire Line
	3550 3350 3550 3250
$Comp
L VBUS #PWR032
U 1 1
P 3550 3250
F 0 "#PWR032" H 3550 3100 50  0001 C CNN
F 1 "VBUS" H 3550 3400 50  0000 C CNN
F 2 "" H 3550 3250 50  0001 C CNN
F 3 "" H 3550 3250 50  0001 C CNN
	1    3550 3250
	1    0    0    -1  
$EndComp
NoConn ~ 3800 3300
$Comp
L Jumper_NO_Small J1
U 1 1
P 8000 5700
F 0 "J1" H 8000 5780 50  0000 C CNN
F 1 "Jumper_NO_Small" H 8000 5600 50  0000 C CNN
F 2 "Resistors_SMD:R_0805" H 8000 5700 50  0001 C CNN
F 3 "" H 8000 5700 50  0001 C CNN
	1    8000 5700
	1    0    0    -1  
$EndComp
Text GLabel 7850 5700 0    60   Input ~ 0
B_LIGHT
Text GLabel 8150 5700 2    60   Input ~ 0
B_LIGHT
Wire Wire Line
	7850 5700 7900 5700
Wire Wire Line
	8100 5700 8150 5700
Wire Wire Line
	7850 5250 7900 5250
$Comp
L GND #PWR?
U 1 1
P 950 2050
F 0 "#PWR?" H 950 1800 50  0001 C CNN
F 1 "GND" H 950 1900 50  0000 C CNN
F 2 "" H 950 2050 50  0001 C CNN
F 3 "" H 950 2050 50  0001 C CNN
	1    950  2050
	1    0    0    -1  
$EndComp
$Comp
L USB_OTG CON1_MICROUSB1
U 1 1
P 1050 1600
F 0 "CON1_MICROUSB1" H 850 2050 50  0000 L CNN
F 1 "USB_OTG" H 850 1950 50  0000 L CNN
F 2 "Connectors_USB:USB_Micro-B_Molex-105017-0001" H 1200 1550 50  0001 C CNN
F 3 "" H 1200 1550 50  0001 C CNN
	1    1050 1600
	1    0    0    -1  
$EndComp
Wire Wire Line
	950  2000 950  2050
$EndSCHEMATC
